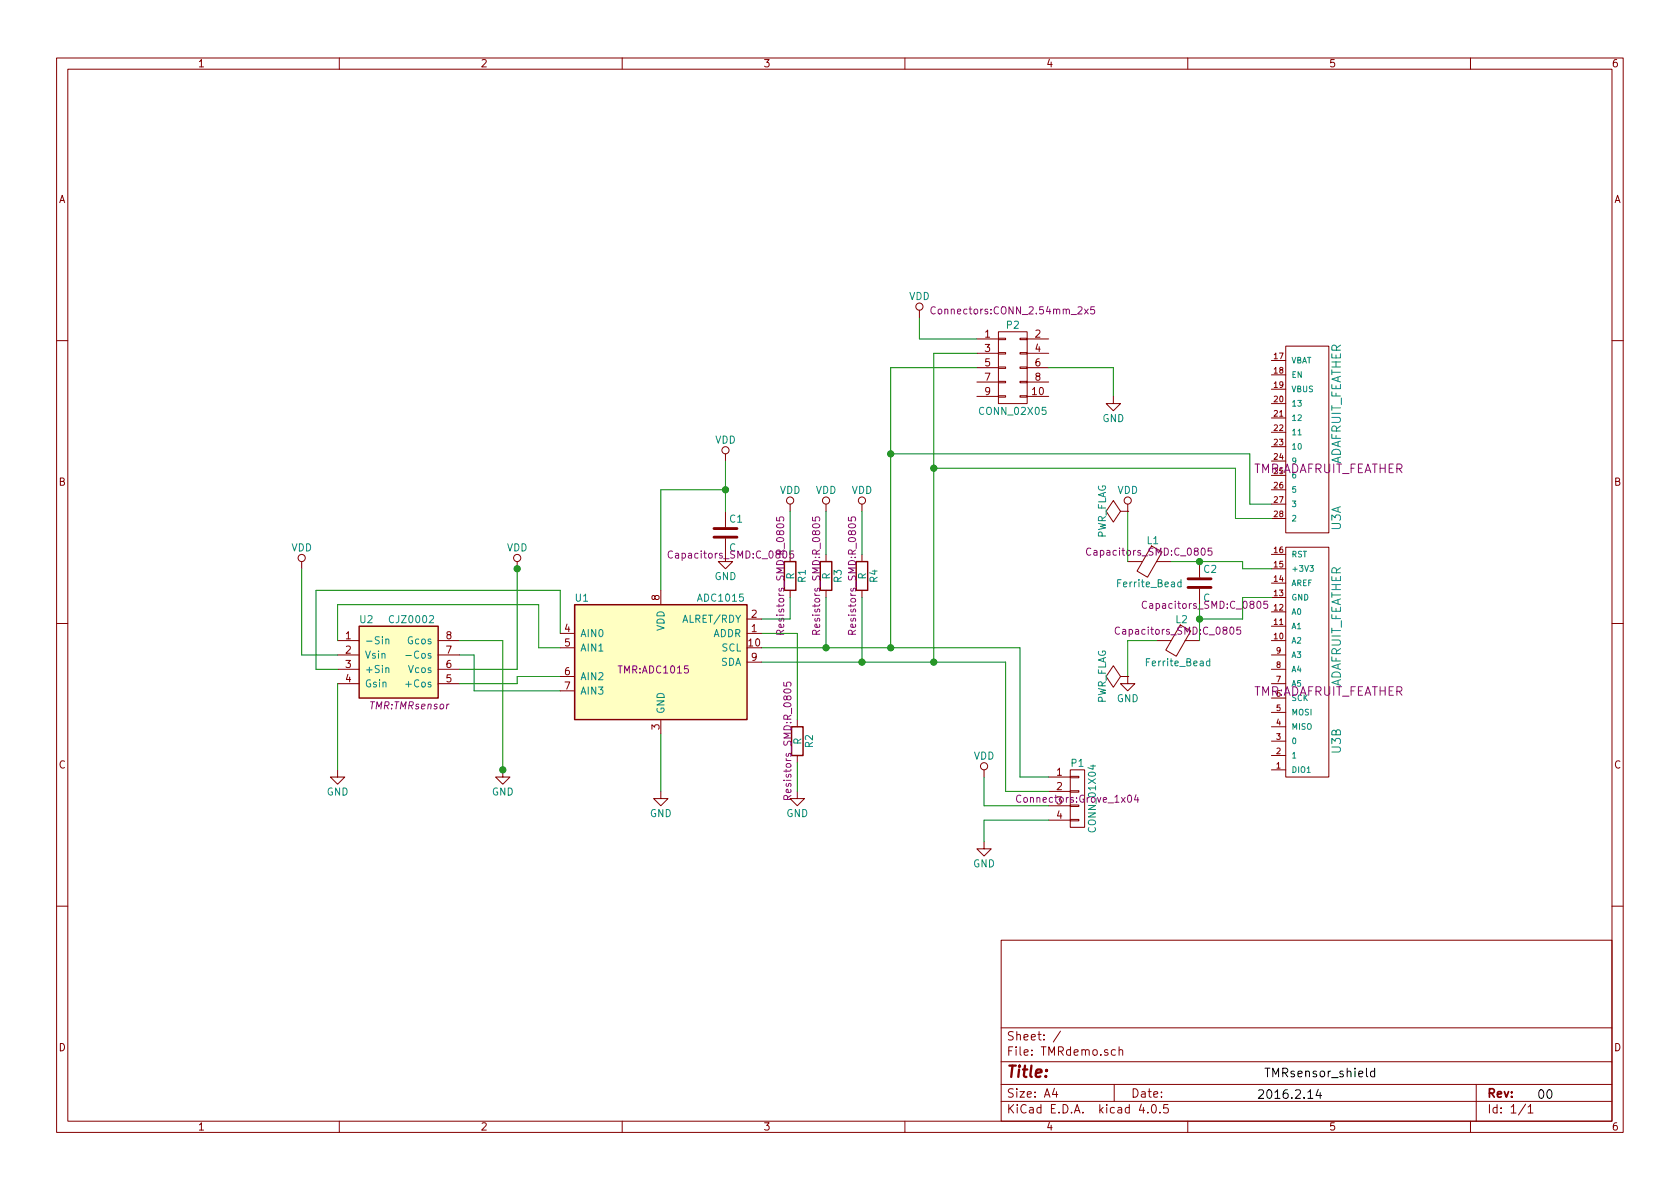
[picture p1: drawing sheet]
EESchema Schematic File Version 2
LIBS:TMRdemo-rescue
LIBS:power
LIBS:device
LIBS:transistors
LIBS:conn
LIBS:linear
LIBS:regul
LIBS:74xx
LIBS:cmos4000
LIBS:adc-dac
LIBS:memory
LIBS:xilinx
LIBS:microcontrollers
LIBS:dsp
LIBS:microchip
LIBS:analog_switches
LIBS:motorola
LIBS:texas
LIBS:intel
LIBS:audio
LIBS:interface
LIBS:digital-audio
LIBS:philips
LIBS:display
LIBS:cypress
LIBS:siliconi
LIBS:opto
LIBS:atmel
LIBS:contrib
LIBS:valves
LIBS:adc1015
LIBS:adc1015-tmr
LIBS:MiscellaneousDevices
LIBS:TMRdemo-cache
EELAYER 25 0
EELAYER END
$Descr A4 11693 8268
encoding utf-8
Sheet 1 1
Title ""
Date ""
Rev ""
Comp ""
Comment1 ""
Comment2 ""
Comment3 ""
Comment4 ""
$EndDescr
$Comp
L GND #PWR01
U 1 1
P 4600 5500
F 0 "#PWR01" H 4600 5250 50  0001 C CNN
F 1 "GND" H 4600 5350 50  0000 C CNN
F 2 "" H 4600 5500 50  0000 C CNN
F 3 "" H 4600 5500 50  0000 C CNN
	1    4600 5500
	1    0    0    -1  
$EndComp
$Comp
L CJZ0002-RESCUE-TMRdemo U2
U 1 1
P 2850 4600
F 0 "U2" H 2500 4900 50  0000 L CNN
F 1 "CJZ0002" H 2700 4900 50  0000 L CNN
F 2 "TMR:TMRsensor" H 2850 4300 50  0000 C CIN
F 3 "" H 2850 4550 50  0000 C CNN
	1    2850 4600
	1    0    0    -1  
$EndComp
$Comp
L ADAFRUIT_FEATHER U3
U 1 1
P 9100 3050
F 0 "U3" V 9300 2500 60  0000 C CNN
F 1 "ADAFRUIT_FEATHER" V 9300 3300 60  0000 C CNN
F 2 "TMR:ADAFRUIT_FEATHER" H 9250 2850 60  0000 C CNN
F 3 "" H 9250 2850 60  0000 C CNN
	1    9100 3050
	1    0    0    -1  
$EndComp
$Comp
L ADAFRUIT_FEATHER U3
U 2 1
P 9100 4600
F 0 "U3" V 9300 4050 60  0000 C CNN
F 1 "ADAFRUIT_FEATHER" V 9300 4850 60  0000 C CNN
F 2 "TMR:ADAFRUIT_FEATHER" H 9250 4400 60  0000 C CNN
F 3 "" H 9250 4400 60  0000 C CNN
	2    9100 4600
	1    0    0    -1  
$EndComp
$Comp
L CONN_01X04 P1
U 1 1
P 7500 5550
F 0 "P1" H 7500 5800 50  0000 C CNN
F 1 "CONN_01X04" V 7600 5550 50  0000 C CNN
F 2 "Connectors:Grove_1x04" H 7500 5550 50  0000 C CNN
F 3 "" H 7500 5550 50  0000 C CNN
	1    7500 5550
	1    0    0    -1  
$EndComp
$Comp
L CONN_02X05 P2
U 1 1
P 7050 2550
F 0 "P2" H 7050 2850 50  0000 C CNN
F 1 "CONN_02X05" H 7050 2250 50  0000 C CNN
F 2 "Connectors:CONN_2.54mm_2x5" H 7050 2950 50  0000 C CNN
F 3 "" H 7050 1350 50  0000 C CNN
	1    7050 2550
	1    0    0    -1  
$EndComp
$Comp
L R R3
U 1 1
P 5750 4000
F 0 "R3" V 5830 4000 50  0000 C CNN
F 1 "R" V 5750 4000 50  0000 C CNN
F 2 "Resistors_SMD:R_0805" V 5680 4000 50  0000 C CNN
F 3 "" H 5750 4000 50  0000 C CNN
	1    5750 4000
	1    0    0    -1  
$EndComp
$Comp
L R R1
U 1 1
P 5500 4000
F 0 "R1" V 5580 4000 50  0000 C CNN
F 1 "R" V 5500 4000 50  0000 C CNN
F 2 "Resistors_SMD:R_0805" V 5430 4000 50  0000 C CNN
F 3 "" H 5500 4000 50  0000 C CNN
	1    5500 4000
	1    0    0    -1  
$EndComp
$Comp
L R R4
U 1 1
P 6000 4000
F 0 "R4" V 6080 4000 50  0000 C CNN
F 1 "R" V 6000 4000 50  0000 C CNN
F 2 "Resistors_SMD:R_0805" V 5930 4000 50  0000 C CNN
F 3 "" H 6000 4000 50  0000 C CNN
	1    6000 4000
	1    0    0    -1  
$EndComp
$Comp
L R R2
U 1 1
P 5550 5150
F 0 "R2" V 5630 5150 50  0000 C CNN
F 1 "R" V 5550 5150 50  0000 C CNN
F 2 "Resistors_SMD:R_0805" V 5480 5150 50  0000 C CNN
F 3 "" H 5550 5150 50  0000 C CNN
	1    5550 5150
	1    0    0    -1  
$EndComp
$Comp
L C C2
U 1 1
P 8350 4050
F 0 "C2" H 8375 4150 50  0000 L CNN
F 1 "C" H 8375 3950 50  0000 L CNN
F 2 "Capacitors_SMD:C_0805" H 8388 3900 50  0000 C CNN
F 3 "" H 8350 4050 50  0000 C CNN
	1    8350 4050
	1    0    0    -1  
$EndComp
$Comp
L C C1
U 1 1
P 5050 3700
F 0 "C1" H 5075 3800 50  0000 L CNN
F 1 "C" H 5075 3600 50  0000 L CNN
F 2 "Capacitors_SMD:C_0805" H 5088 3550 50  0000 C CNN
F 3 "" H 5050 3700 50  0000 C CNN
	1    5050 3700
	1    0    0    -1  
$EndComp
$Comp
L Ferrite_Bead L1
U 1 1
P 8000 3900
F 0 "L1" V 7850 3925 50  0000 C CNN
F 1 "Ferrite_Bead" V 8150 3900 50  0000 C CNN
F 2 "Capacitors_SMD:C_0805" V 7930 3900 50  0000 C CNN
F 3 "" H 8000 3900 50  0000 C CNN
	1    8000 3900
	0    1    1    0   
$EndComp
$Comp
L Ferrite_Bead L2
U 1 1
P 8200 4450
F 0 "L2" V 8050 4475 50  0000 C CNN
F 1 "Ferrite_Bead" V 8350 4450 50  0000 C CNN
F 2 "Capacitors_SMD:C_0805" V 8130 4450 50  0000 C CNN
F 3 "" H 8200 4450 50  0000 C CNN
	1    8200 4450
	0    1    1    0   
$EndComp
$Comp
L GND #PWR02
U 1 1
P 5550 5500
F 0 "#PWR02" H 5550 5250 50  0001 C CNN
F 1 "GND" H 5550 5350 50  0000 C CNN
F 2 "" H 5550 5500 50  0000 C CNN
F 3 "" H 5550 5500 50  0000 C CNN
	1    5550 5500
	1    0    0    -1  
$EndComp
$Comp
L VDD #PWR03
U 1 1
P 5500 3550
F 0 "#PWR03" H 5500 3400 50  0001 C CNN
F 1 "VDD" H 5500 3700 50  0000 C CNN
F 2 "" H 5500 3550 50  0000 C CNN
F 3 "" H 5500 3550 50  0000 C CNN
	1    5500 3550
	1    0    0    -1  
$EndComp
$Comp
L VDD #PWR04
U 1 1
P 5750 3550
F 0 "#PWR04" H 5750 3400 50  0001 C CNN
F 1 "VDD" H 5750 3700 50  0000 C CNN
F 2 "" H 5750 3550 50  0000 C CNN
F 3 "" H 5750 3550 50  0000 C CNN
	1    5750 3550
	1    0    0    -1  
$EndComp
$Comp
L VDD #PWR05
U 1 1
P 6000 3550
F 0 "#PWR05" H 6000 3400 50  0001 C CNN
F 1 "VDD" H 6000 3700 50  0000 C CNN
F 2 "" H 6000 3550 50  0000 C CNN
F 3 "" H 6000 3550 50  0000 C CNN
	1    6000 3550
	1    0    0    -1  
$EndComp
$Comp
L GND #PWR06
U 1 1
P 5050 3850
F 0 "#PWR06" H 5050 3600 50  0001 C CNN
F 1 "GND" H 5050 3700 50  0000 C CNN
F 2 "" H 5050 3850 50  0000 C CNN
F 3 "" H 5050 3850 50  0000 C CNN
	1    5050 3850
	1    0    0    -1  
$EndComp
$Comp
L VDD #PWR07
U 1 1
P 5050 3200
F 0 "#PWR07" H 5050 3050 50  0001 C CNN
F 1 "VDD" H 5050 3350 50  0000 C CNN
F 2 "" H 5050 3200 50  0000 C CNN
F 3 "" H 5050 3200 50  0000 C CNN
	1    5050 3200
	1    0    0    -1  
$EndComp
$Comp
L GND #PWR08
U 1 1
P 7850 4700
F 0 "#PWR08" H 7850 4450 50  0001 C CNN
F 1 "GND" H 7850 4550 50  0000 C CNN
F 2 "" H 7850 4700 50  0000 C CNN
F 3 "" H 7850 4700 50  0000 C CNN
	1    7850 4700
	1    0    0    -1  
$EndComp
$Comp
L VDD #PWR09
U 1 1
P 7850 3550
F 0 "#PWR09" H 7850 3400 50  0001 C CNN
F 1 "VDD" H 7850 3700 50  0000 C CNN
F 2 "" H 7850 3550 50  0000 C CNN
F 3 "" H 7850 3550 50  0000 C CNN
	1    7850 3550
	1    0    0    -1  
$EndComp
$Comp
L VDD #PWR010
U 1 1
P 2100 3950
F 0 "#PWR010" H 2100 3800 50  0001 C CNN
F 1 "VDD" H 2100 4100 50  0000 C CNN
F 2 "" H 2100 3950 50  0000 C CNN
F 3 "" H 2100 3950 50  0000 C CNN
	1    2100 3950
	1    0    0    -1  
$EndComp
$Comp
L VDD #PWR011
U 1 1
P 3600 3950
F 0 "#PWR011" H 3600 3800 50  0001 C CNN
F 1 "VDD" H 3600 4100 50  0000 C CNN
F 2 "" H 3600 3950 50  0000 C CNN
F 3 "" H 3600 3950 50  0000 C CNN
	1    3600 3950
	1    0    0    -1  
$EndComp
$Comp
L GND #PWR012
U 1 1
P 2350 5350
F 0 "#PWR012" H 2350 5100 50  0001 C CNN
F 1 "GND" H 2350 5200 50  0000 C CNN
F 2 "" H 2350 5350 50  0000 C CNN
F 3 "" H 2350 5350 50  0000 C CNN
	1    2350 5350
	1    0    0    -1  
$EndComp
$Comp
L GND #PWR013
U 1 1
P 3500 5350
F 0 "#PWR013" H 3500 5100 50  0001 C CNN
F 1 "GND" H 3500 5200 50  0000 C CNN
F 2 "" H 3500 5350 50  0000 C CNN
F 3 "" H 3500 5350 50  0000 C CNN
	1    3500 5350
	1    0    0    -1  
$EndComp
$Comp
L VDD #PWR014
U 1 1
P 6850 5400
F 0 "#PWR014" H 6850 5250 50  0001 C CNN
F 1 "VDD" H 6850 5550 50  0000 C CNN
F 2 "" H 6850 5400 50  0000 C CNN
F 3 "" H 6850 5400 50  0000 C CNN
	1    6850 5400
	1    0    0    -1  
$EndComp
$Comp
L GND #PWR015
U 1 1
P 6850 5850
F 0 "#PWR015" H 6850 5600 50  0001 C CNN
F 1 "GND" H 6850 5700 50  0000 C CNN
F 2 "" H 6850 5850 50  0000 C CNN
F 3 "" H 6850 5850 50  0000 C CNN
	1    6850 5850
	1    0    0    -1  
$EndComp
Wire Wire Line
	2350 4450 2350 4200
Wire Wire Line
	2350 4200 3750 4200
Wire Wire Line
	3750 4200 3750 4500
Wire Wire Line
	3750 4500 3900 4500
Wire Wire Line
	2350 4650 2200 4650
Wire Wire Line
	2200 4650 2200 4100
Wire Wire Line
	2200 4100 3900 4100
Wire Wire Line
	3900 4100 3900 4400
Wire Wire Line
	2350 4750 2350 5350
Wire Wire Line
	4600 5100 4600 5500
Wire Wire Line
	3200 4450 3500 4450
Wire Wire Line
	3500 4450 3500 5350
Connection ~ 3500 5350
Wire Wire Line
	3200 4750 3600 4750
Wire Wire Line
	3600 4750 3600 4700
Wire Wire Line
	3600 4700 3900 4700
Wire Wire Line
	3200 4550 3300 4550
Wire Wire Line
	3300 4550 3300 4800
Wire Wire Line
	3300 4800 3900 4800
Wire Wire Line
	4600 3400 4600 4100
Wire Wire Line
	2100 3950 2100 4550
Wire Wire Line
	2100 4550 2350 4550
Wire Wire Line
	3200 4650 3600 4650
Wire Wire Line
	3600 4650 3600 3950
Connection ~ 3600 3950
Wire Wire Line
	5300 4400 5550 4400
Wire Wire Line
	5550 4400 5550 5000
Wire Wire Line
	5550 5300 5550 5500
Wire Wire Line
	5300 4300 5500 4300
Wire Wire Line
	5300 4500 7100 4500
Wire Wire Line
	5750 4500 5750 4150
Wire Wire Line
	5300 4600 7000 4600
Wire Wire Line
	6000 4600 6000 4150
Wire Wire Line
	5500 4300 5500 4150
Wire Wire Line
	5500 3850 5500 3550
Wire Wire Line
	5750 3850 5750 3550
Wire Wire Line
	6000 3850 6000 3550
Wire Wire Line
	4600 3400 5050 3400
Wire Wire Line
	5050 3200 5050 3550
Connection ~ 5050 3400
Wire Wire Line
	8850 3950 8650 3950
Wire Wire Line
	8650 3950 8650 3900
Wire Wire Line
	8650 3900 8150 3900
Connection ~ 8350 3900
Wire Wire Line
	7850 3900 7850 3550
Wire Wire Line
	8350 4200 8350 4450
Wire Wire Line
	8050 4450 7850 4450
Wire Wire Line
	7850 4450 7850 4700
Wire Wire Line
	8850 4150 8650 4150
Wire Wire Line
	8650 4150 8650 4300
Wire Wire Line
	8650 4300 8350 4300
Connection ~ 8350 4300
Wire Wire Line
	6500 2450 6500 4600
Wire Wire Line
	6500 3250 8600 3250
Wire Wire Line
	8600 3250 8600 3600
Wire Wire Line
	8600 3600 8850 3600
Connection ~ 6000 4600
Wire Wire Line
	8850 3500 8700 3500
Wire Wire Line
	8700 3500 8700 3150
Wire Wire Line
	8700 3150 6200 3150
Wire Wire Line
	6200 2550 6200 4500
Connection ~ 5750 4500
Wire Wire Line
	7100 4500 7100 5400
Wire Wire Line
	7100 5400 7300 5400
Connection ~ 6200 4500
Wire Wire Line
	7300 5500 7000 5500
Wire Wire Line
	7000 5500 7000 4600
Connection ~ 6500 4600
Wire Wire Line
	7300 5600 6850 5600
Wire Wire Line
	6850 5600 6850 5400
Wire Wire Line
	7300 5700 6850 5700
Wire Wire Line
	6850 5700 6850 5850
Wire Wire Line
	6800 2350 6400 2350
Wire Wire Line
	6400 2350 6400 2200
$Comp
L VDD #PWR016
U 1 1
P 6400 2200
F 0 "#PWR016" H 6400 2050 50  0001 C CNN
F 1 "VDD" H 6400 2350 50  0000 C CNN
F 2 "" H 6400 2200 50  0000 C CNN
F 3 "" H 6400 2200 50  0000 C CNN
	1    6400 2200
	1    0    0    -1  
$EndComp
Wire Wire Line
	7300 2550 7750 2550
Wire Wire Line
	7750 2550 7750 2750
$Comp
L GND #PWR017
U 1 1
P 7750 2750
F 0 "#PWR017" H 7750 2500 50  0001 C CNN
F 1 "GND" H 7750 2600 50  0000 C CNN
F 2 "" H 7750 2750 50  0000 C CNN
F 3 "" H 7750 2750 50  0000 C CNN
	1    7750 2750
	1    0    0    -1  
$EndComp
Wire Wire Line
	6500 2450 6800 2450
Connection ~ 6500 3250
Wire Wire Line
	6800 2550 6200 2550
Connection ~ 6200 3150
$Comp
L PWR_FLAG #FLG018
U 1 1
P 7850 3550
F 0 "#FLG018" H 7850 3645 50  0001 C CNN
F 1 "PWR_FLAG" H 7850 3730 50  0000 C CNN
F 2 "" H 7850 3550 50  0000 C CNN
F 3 "" H 7850 3550 50  0000 C CNN
	1    7850 3550
	0    -1   -1   0   
$EndComp
$Comp
L PWR_FLAG #FLG019
U 1 1
P 7850 4700
F 0 "#FLG019" H 7850 4795 50  0001 C CNN
F 1 "PWR_FLAG" H 7850 4880 50  0000 C CNN
F 2 "" H 7850 4700 50  0000 C CNN
F 3 "" H 7850 4700 50  0000 C CNN
	1    7850 4700
	0    -1   -1   0   
$EndComp
Text Label 8800 7500 0    60   ~ 0
TMRsensor_shield
Text Label 10700 7650 0    60   ~ 0
00
Text Label 8750 7650 0    60   ~ 0
2016.2.14
$Comp
L ADC1015 U1
U 1 1
P 4600 4600
F 0 "U1" H 4000 5050 50  0000 L CNN
F 1 "ADC1015" H 4850 5050 50  0000 L CNN
F 2 "TMR:ADC1015" H 4550 4550 50  0000 C CNN
F 3 "" H 3700 5000 50  0000 C CNN
	1    4600 4600
	1    0    0    -1  
$EndComp
$EndSCHEMATC
